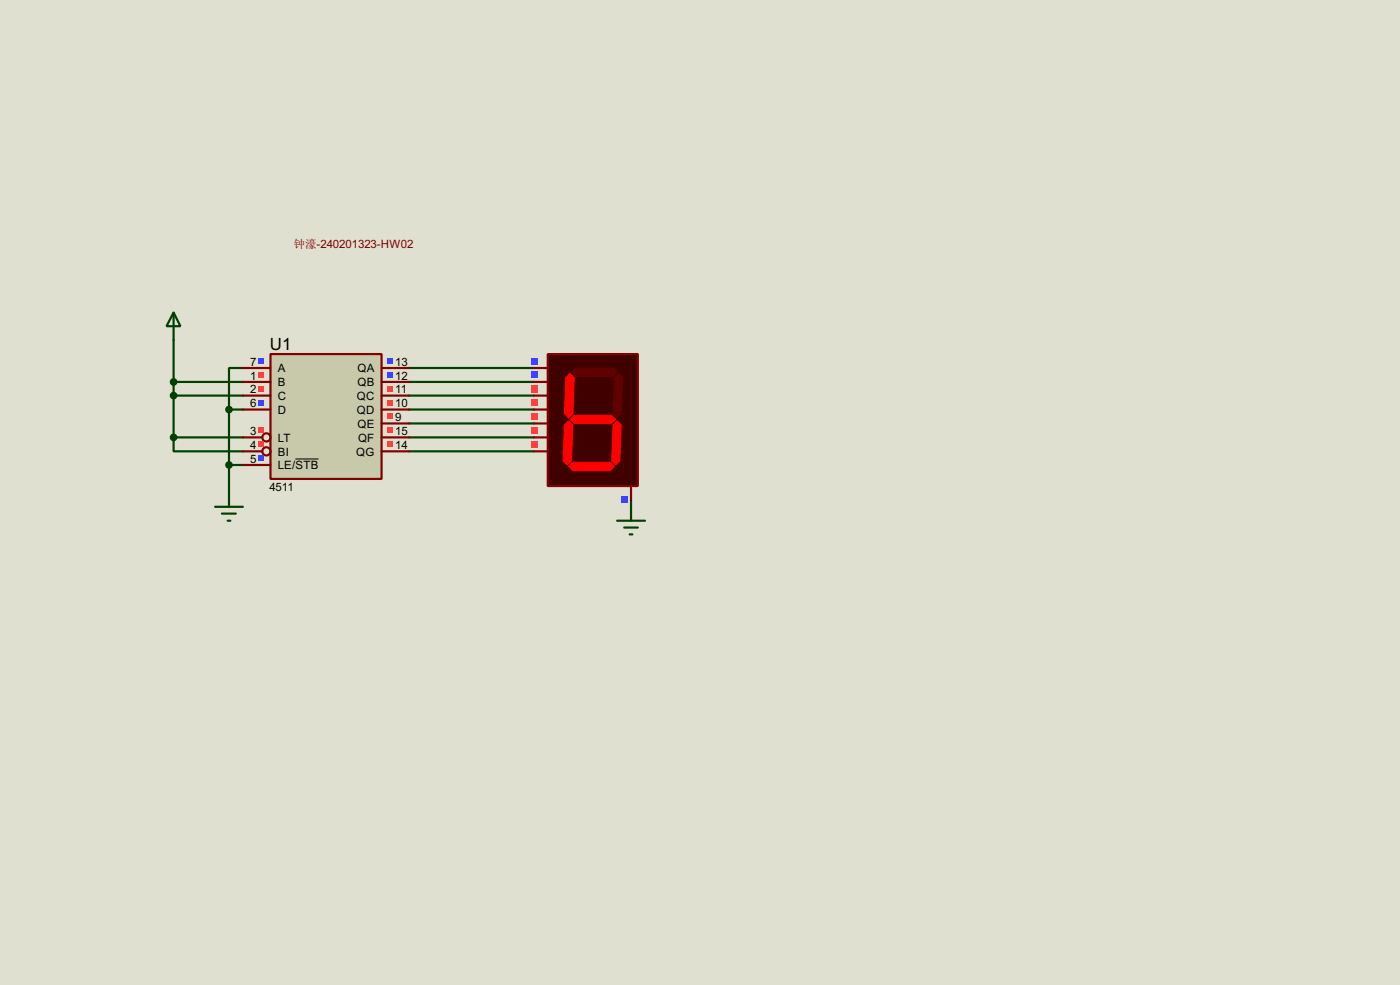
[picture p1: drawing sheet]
<svg xmlns="http://www.w3.org/2000/svg" width="256mm" height="180mm" viewBox="0 0 256 180" stroke-linecap="round" stroke-linejoin="round" font-family="sans-serif">
<path d="M0 0h256.5v180.3h-256.5z" fill="#e0e0d0"/>
<g fill="none" stroke="#004000" stroke-width=".4">
<path d="M31.8 69.9h12.7M31.8 72.4h12.7M31.8 62.3v17.8M42 75h2.5M42 75v15.2M44.5 67.4h-2.5v7.6M75 67.4h22.8M75 69.9h22.8M75 72.4h22.8M75 75h22.8M75 77.5h22.8M31.8 80.1v2.5h12.7"/>
<path d="M31.8 80.1h12.7M42 85.1h2.5M75 80.1h22.8M75 82.6h22.8M115.6 91.5v1.3"/>
</g>
<path d="M49.6 64.8h20.3v22.9h-20.3z" fill="#c8c8aa" stroke="#800000" stroke-width=".4"/>
<g fill="none" stroke="#800000" stroke-width=".4">
<path d="M44.5 67.4h5.1M44.5 69.9h5.1M44.5 72.4h5.1M44.5 75h5.1M69.9 67.4h5.1M69.9 69.9h5.1M69.9 72.4h5.1M69.9 75h5.1M69.9 77.5h5.1M44.5 80.1h3.6M44.5 82.6h3.6M44.5 85.1h5.1"/>
<path d="M69.9 80.1h5.1M69.9 82.6h5.1"/>
<circle cx="48.8" cy="82.6" r=".75"/>
<circle cx="48.8" cy="80.1" r=".75"/>
</g>
<path d="M54.1 84h4.3" fill="none" stroke="#000" stroke-width=".18"/>
<path d="M47.4 65.6h1v1h-1z" fill="#4040ff"/>
<g fill="#ff4040">
<path d="M47.4 68.1h1v1h-1z"/>
<path d="M47.4 70.7h1v1h-1z"/>
</g>
<path d="M47.4 73.2h1v1h-1z" fill="#4040ff"/>
<g fill="#ff4040">
<path d="M47.4 78.3h1v1h-1z"/>
<path d="M47.4 80.8h1v1h-1z"/>
</g>
<g fill="#4040ff">
<path d="M47.4 83.4h1v1h-1z"/>
<path d="M71 65.6h1.1v1h-1.1z"/>
<path d="M71 68.1h1.1v1h-1.1z"/>
</g>
<g fill="#ff4040">
<path d="M71 70.7h1.1v1h-1.1z"/>
<path d="M71 73.2h1.1v1h-1.1z"/>
<path d="M71 75.7h1.1v1.1h-1.1z"/>
<path d="M71 78.3h1.1v1h-1.1z"/>
<path d="M71 80.8h1.1v1h-1.1z"/>
</g>
<path d="M100.4 64.8h16.5v24.2h-16.5z" fill="#400000" stroke="#800000" stroke-width=".4"/>
<g fill="#600000" stroke="#600000" stroke-width=".18">
<path d="M104.7 68.1l.8-.7h6.8l.8 .7-.8 .8h-6.8z" fill-rule="evenodd"/>
<path d="M113.3 68.4l.8 .7-.3 6.6-.7 .8-.8-.8 .3-6.6z" fill-rule="evenodd"/>
</g>
<g fill="#f00" stroke="#f00" stroke-width=".18">
<path d="M112.3 77.8l.8-.8 .7 .8-.2 6.6-.8 .7-.7-.7z" fill-rule="evenodd"/>
<path d="M104.2 85.4l.8-.8h6.8l.8 .8-.8 .8h-6.8z" fill-rule="evenodd"/>
<path d="M103.4 77.8l.8-.8 .8 .8-.3 6.6-.8 .7-.7-.7z" fill-rule="evenodd"/>
<path d="M103.7 69.1l.7-.7 .8 .7-.2 6.6-.8 .8-.8-.8z" fill-rule="evenodd"/>
<path d="M104.4 76.8l.8-.8h6.9l.7 .8-.7 .7h-6.9z" fill-rule="evenodd"/>
</g>
<path d="M97.8 67.4h2.6M97.8 69.9h2.6M97.8 72.4h2.6M97.8 75h2.6M97.8 77.5h2.6M97.8 80.1h2.6M97.8 82.6h2.6M115.6 89v2.5" fill="none" stroke="#800000" stroke-width=".4"/>
<g fill="#4040ff">
<path d="M97.2 65.5h1.3v1.2h-1.3z"/>
<path d="M97.2 68h1.3v1.3h-1.3z"/>
</g>
<g fill="#ff4040">
<path d="M97.2 70.5h1.3v1.3h-1.3z"/>
<path d="M97.2 73.1h1.3v1.2h-1.3z"/>
<path d="M97.2 75.6h1.3v1.3h-1.3z"/>
<path d="M97.2 78.2h1.3v1.2h-1.3z"/>
<path d="M97.2 80.7h1.3v1.3h-1.3z"/>
</g>
<path d="M113.7 90.9h1.3v1.2h-1.3z" fill="#4040ff"/>
<path d="M31.8 57.2l1.3 2.5h-2.6zM31.8 57.2v5.1M39.4 92.8h5.1M40.7 94h2.5M41.7 95.3h.5M42 90.2v2.6M113.1 95.3h5.1M114.4 96.6h2.5M115.4 97.8h.5M115.6 92.8v2.5" fill="none" stroke="#004000" stroke-width=".4"/>
<g fill="#004000" stroke="#004000" stroke-width=".4">
<circle cx="31.8" cy="80.1" r=".5"/>
<circle cx="41.9" cy="85.1" r=".5"/>
<circle cx="41.9" cy="75" r=".5"/>
<circle cx="31.8" cy="69.9" r=".5"/>
<circle cx="31.8" cy="72.4" r=".5"/>
</g>
<text font-size="3.5" x="49.4" y="64">U1</text>
<g font-size="2.4">
<text x="45.9" y="67">7</text>
<text x="45.9" y="69.5">1</text>
<text x="45.9" y="72">2</text>
<text x="50.9" y="68.1">A</text>
<text x="50.9" y="70.7">B</text>
<text x="65.5" y="68.1">QA</text>
<text x="65.5" y="70.7">QB</text>
<text x="72.4" y="67">13</text>
<text x="72.4" y="69.5">12</text>
<text x="72.4" y="72">11</text>
<text x="45.9" y="74.6">6</text>
<text x="50.9" y="73.2">C</text>
<text x="50.9" y="75.8">D</text>
<text x="65.4" y="73.2">QC</text>
<text x="65.4" y="75.8">QD</text>
<text x="72.4" y="74.6">10</text>
<text x="72.4" y="77.1">9</text>
<text x="45.9" y="79.7">3</text>
<text x="45.9" y="82.2">4</text>
<text x="50.9" y="80.8">LT</text>
<text x="50.9" y="83.4">BI</text>
<text x="65.2" y="83.4">QG</text>
<text x="65.5" y="78.3">QE</text>
<text x="65.6" y="80.8">QF</text>
<text x="72.4" y="79.7">15</text>
<text x="72.4" y="82.2">14</text>
<text x="45.9" y="84.7">5</text>
<text x="49.4" y="89.9">4511</text>
<text x="50.9" y="85.9">LE/STB</text>
</g>
<text font-size="2.1" fill="#800000" x="53.8" y="45.3">钟濠-240201323-HW02</text>
</svg>
